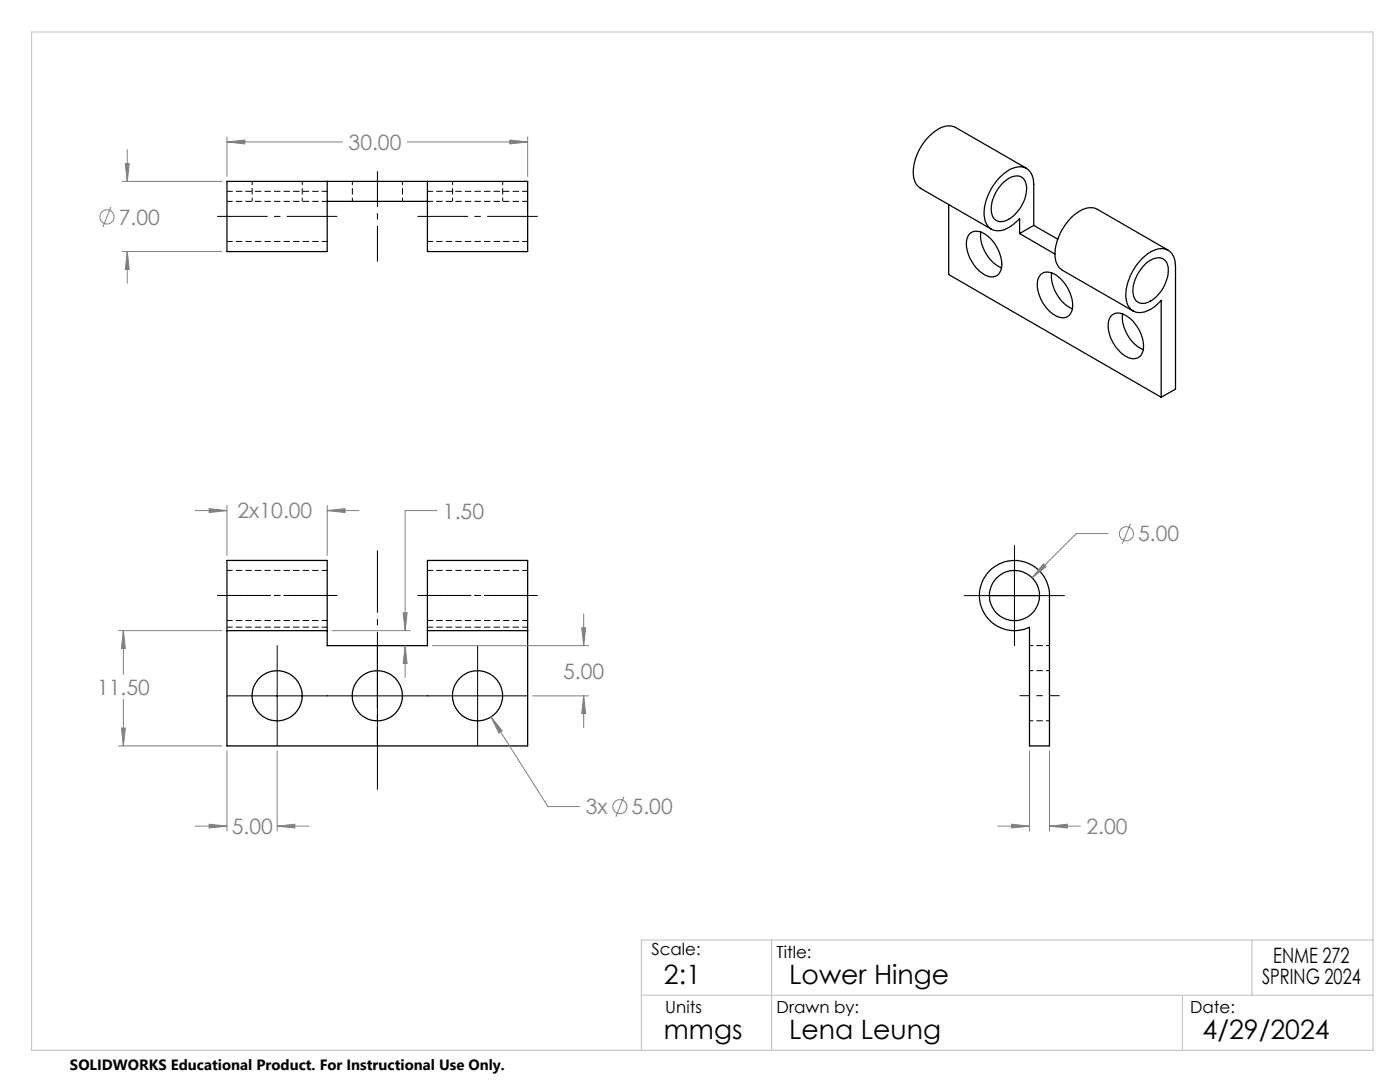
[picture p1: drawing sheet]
<svg xmlns="http://www.w3.org/2000/svg" width="279mm" height="216mm" viewBox="0 0 279 216" stroke-linecap="round" stroke-linejoin="round" font-family="sans-serif">
<g fill="none" stroke="#000" stroke-width=".25">
<path d="M65.3 36.2v14h-20v-14h60v14h-20v-14M200.1 36.5a3.5 3.5 0 0 1 3.7-1.2 3.1 3.1 0 0 1 1 3.5 7.3 7.3 0 0 1-4.5 5.4 1.97 1.97 0 0 1-2.5-2.2 7.8 7.8 0 0 1 2.3-5.5zM204.9 33.6l-14.2-8.2a4.1 4.1 0 0 0-4.5 1.1 10.4 10.4 0 0 0-3.8 9.1l.4 1.1 .9 .9 14.1 8.1M65.3 40.2h20M189.3 40.8v14l42.4 24.5M193.6 46.6a2.84 2.84 0 0 1 3.7 .7 7.2 7.2 0 0 1 2.5 6.5 2.09 2.09 0 0 1-3.5 .9 7.3 7.3 0 0 1-3.3-7zM195.8 46.3a7.4 7.4 0 0 0 4.1 7.1M203.5 46.6l7 4.1M206.3 45v-8.2a3.1 3.1 0 0 0-2.7-3.5 7.7 7.7 0 0 0-5.8 4.4 7.8 7.8 0 0 0-1 6.9 3 3 0 0 0 4.6 .7l2.1-1.7v3M206.3 45l-2.8 1.6M206.3 45l4.8 2.7M207.7 54.8a2.84 2.84 0 0 1 3.8 .7 7.3 7.3 0 0 1 2.4 6.5 1.99 1.99 0 0 1-3.1 1.1 7.4 7.4 0 0 1-3.7-7.2z"/>
<path d="M209.9 54.5a7.4 7.4 0 0 0 4.1 7.1M228.2 51.3a4.3 4.3 0 0 1 5-1.3 3.6 3.6 0 0 1 1.4 3.1v24.5l-2.9 1.7v-19.4a5.6 5.6 0 0 1-5.1 2.4 3.3 3.3 0 0 1-1.9-3.5 11 11 0 0 1 3.5-7.5zM228.4 52.8a3.2 3.2 0 0 1 3.9-1 3.6 3.6 0 0 1 .5 4.2 6.6 6.6 0 0 1-4.6 4.5 1.98 1.98 0 0 1-2.1-2.2 7.5 7.5 0 0 1 2.3-5.5zM233.1 49.9l-14.1-8.1a4.1 4.1 0 0 0-4.5 1 10.7 10.7 0 0 0-3.9 8.7 3.1 3.1 0 0 0 1.4 2.4l14.1 8.2M221.7 63.1a2.31 2.31 0 0 1 3.2 0 7.2 7.2 0 0 1 3.2 7.1 2.13 2.13 0 0 1-3.5 .8 7.5 7.5 0 0 1-3.3-7zM224 62.6a7.4 7.4 0 0 0 4.1 7.2M197.9 113.5a7 7 0 0 1 7.5-1 7 7 0 0 1 4 6.4v29.9h-3.9v-23.6a7 7 0 0 1-8.9-2.6 7 7 0 0 1 1.3-9.1zM45.3 125.8v-14h20v14M45.3 125.8h20M45.3 125.8v23h60v-23M65.3 125.8v3h20v-3M85.3 125.8v-14h20v14"/>
<path d="M85.3 125.8h20"/>
<circle cx="202.5" cy="118.8" r="5"/>
<circle cx="55.3" cy="138.8" r="5"/>
<circle cx="75.3" cy="138.8" r="5"/>
<circle cx="95.3" cy="138.8" r="5"/>
</g>
<g fill="none" stroke="#000" stroke-width=".2" stroke-dasharray="1.3 .6" stroke-dashoffset=".2" stroke-linecap="butt">
<path d="M65.3 38.2h-20M105.3 38.2h-20M45.3 48.2h20M65.3 40.2h-20M85.3 48.2h20M105.3 40.2h-20M65.3 118.8h-20M65.3 113.8h-20M105.3 118.8h-20M105.3 113.8h-20M45.3 123.8h20M65.3 125.1h-20"/>
<path d="M85.3 123.8h20M105.3 125.1h-20"/>
</g>
<path d="M50.3 36.2v4M70.3 36.2v4M90.3 36.2v4M60.3 40.2v-4M80.3 40.2v-4M100.3 40.2v-4M209.5 128.8h-4M209.5 133.8h-4M205.5 143.8h4" fill="none" stroke="#000" stroke-width=".2" stroke-dasharray="1.3 .6" stroke-dashoffset=".5" stroke-linecap="butt"/>
<g fill="none" stroke="#808080" stroke-width=".2">
<path d="M24.4 36.2h19.9M25 32.6h.8l-.4 3.6zM25.4 29.8v6.4M45.3 28.3l3.6-.4v.8zM45.3 27.3v7.9M45.3 28.3h23.1M81.3 28.3h24M101.7 27.9l3.6 .4-3.6 .4zM105.3 27.3v7.9M22.2 41.3l-1.7 4M24.4 50.2h19.9M25.4 50.2l.4 3.6h-.8z"/>
<path d="M25.4 50.2v6.4M38.9 101.9h6.4M41.7 101.5l3.6 .4-3.6 .4zM45.3 100.9v9.9M65.3 101.9l3.6-.4v.8zM65.3 100.9v9.9M65.3 101.9h6.3M87.2 101.9h-6.3v23.9M208.2 112.5l.6 .6-2.8 2.2zM221.2 106.5h-6.4l-8.8 8.8M225.6 104.5l-1.6 4M23.6 125.8h20.7"/>
<path d="M24.6 125.8l.4 3.6h-.8zM24.6 125.8v8.7M24.6 139.6v9.2M66.3 125.8h15.6M80.5 122.3h.7l-.3 3.5zM80.9 128.8l.3 3.6h-.7zM80.9 128.8v6.4M86.3 128.8h31.2M106.3 138.9h11.2M116.1 125.3h.8l-.4 3.5zM116.5 138.9l.4 3.5h-.8zM116.5 122.5v6.3"/>
<path d="M116.5 138.9v6.3M23.6 148.8h20.7M24.2 145.3h.8l-.4 3.5zM45.3 149.8v16M55.3 149.8v16M98 143.1l2.2 2.7-.6 .5zM98 143.1l11.4 17.8h6.3M124.5 159l-1.6 4M205.5 149.8v16M209.4 149.8v16M38.9 164.9h6.4M41.7 164.5l3.6 .4-3.6 .3z"/>
<path d="M55.3 164.9l3.5-.4v.7zM55.3 164.9h6.4M199.1 164.9h6.4M201.9 164.5l3.6 .4-3.6 .3zM209.4 164.9l3.6-.4v.7zM209.4 164.9h6.2"/>
<circle cx="21.3" cy="43.3" r="1.41"/>
<circle cx="224.8" cy="106.5" r="1.4"/>
<circle cx="123.7" cy="161" r="1.42"/>
</g>
<path d="M75.3 157.6v-47.8" fill="none" stroke="#000" stroke-width=".2" stroke-dasharray="15.2 1.3 1.3 1.3" stroke-dashoffset="2.8" stroke-linecap="butt"/>
<path d="M43.3 43.2h24M83.3 43.2h24M43.3 118.8h24M83.3 118.8h24" fill="none" stroke="#000" stroke-width=".2" stroke-dasharray="15.2 1.3 1.3 1.3" stroke-dashoffset="5.1" stroke-linecap="butt"/>
<path d="M75.3 52.2v-18" fill="none" stroke="#000" stroke-width=".2" stroke-dasharray="15.2 1.3 1.3 1.3" stroke-dashoffset="8.1" stroke-linecap="butt"/>
<path d="M203.5 138.8h8" fill="none" stroke="#000" stroke-width=".2" stroke-dasharray="15.2 1.3 1.3 1.3" stroke-dashoffset="13.1" stroke-linecap="butt"/>
<path d="M192.4 118.9h20M202.5 108.8v20M45.3 138.9h60M55.3 128.8v20M75.3 128.8v20M95.3 128.8v20" fill="none" stroke="#000" stroke-width=".2"/>
<path d="M6.3 6.4h267.7v203.2h-267.7zM128 198.6h146M154 187.6v22M236 198.6v11M249.8 187.6v11M274 187.6h-146v22" fill="none" stroke="#c0c0c0" stroke-width=".2"/>
<path d="M65.3 101.9l3.6-.4v.8zM41.7 101.5l3.6 .4-3.6 .4zM98 143.1l1.6 3.2 .6-.5zM24.6 125.8l.4 3.6h-.8zM24.2 145.3h.8l-.4 3.5zM80.5 122.3h.7l-.3 3.5zM80.9 128.8l.3 3.6h-.7zM116.1 125.3h.8l-.4 3.5zM116.5 138.9l.4 3.5h-.8zM41.7 164.5l3.6 .4-3.6 .3zM55.3 164.9l3.5-.4v.7zM45.3 28.3l3.6-.4v.8zM101.7 27.9l3.6 .4-3.6 .4zM25.4 50.2l.4 3.6h-.8zM25 32.6h.8l-.4 3.6zM208.2 112.5l-2.2 2.8 2.8-2.2zM201.9 164.5l3.6 .4-3.6 .3zM209.4 164.9l3.6-.4v.7z" fill="#808080"/>
<g font-size="5.3">
<text x="132.5" y="196.4">2:1</text>
<text x="157.5" y="196.4">Lower Hinge</text>
<text x="132.5" y="207.4">mmgs</text>
<text x="157.5" y="207.4">Lena Leung</text>
<text x="240" y="207.4">4/29/2024</text>
</g>
<g font-size="4.2" fill="#808080">
<text x="69.6" y="29.9">30.00</text>
<text x="23.7" y="44.8">7.00</text>
<text x="47.4" y="103.5">2x10.00</text>
<text x="88.4" y="103.5">1.50</text>
<text x="227.1" y="108">5.00</text>
<text x="112.4" y="135.6">5.00</text>
<text x="19.4" y="138.6">11.50</text>
<text x="46.2" y="166.4">5.00</text>
<text x="116.9" y="162.5">3x</text>
<text x="126.1" y="162.5">5.00</text>
<text x="216.8" y="166.4">2.00</text>
</g>
<g font-size="4.2">
<text x="251.9" y="196.4">SPRING 2024</text>
<text x="254.1" y="192.2">ENME 272</text>
</g>
<g font-size="3.3">
<text x="130" y="190.6">Scale:</text>
<text x="155" y="191.2">Title:</text>
<text x="132.8" y="202.2">Units</text>
<text x="155" y="202.2">Drawn by:</text>
<text x="237.5" y="202.2">Date:</text>
</g>
<text font-size="3" x="14" y="213.5">SOLIDWORKS Educational Product. For Instructional Use Only.</text>
</svg>
